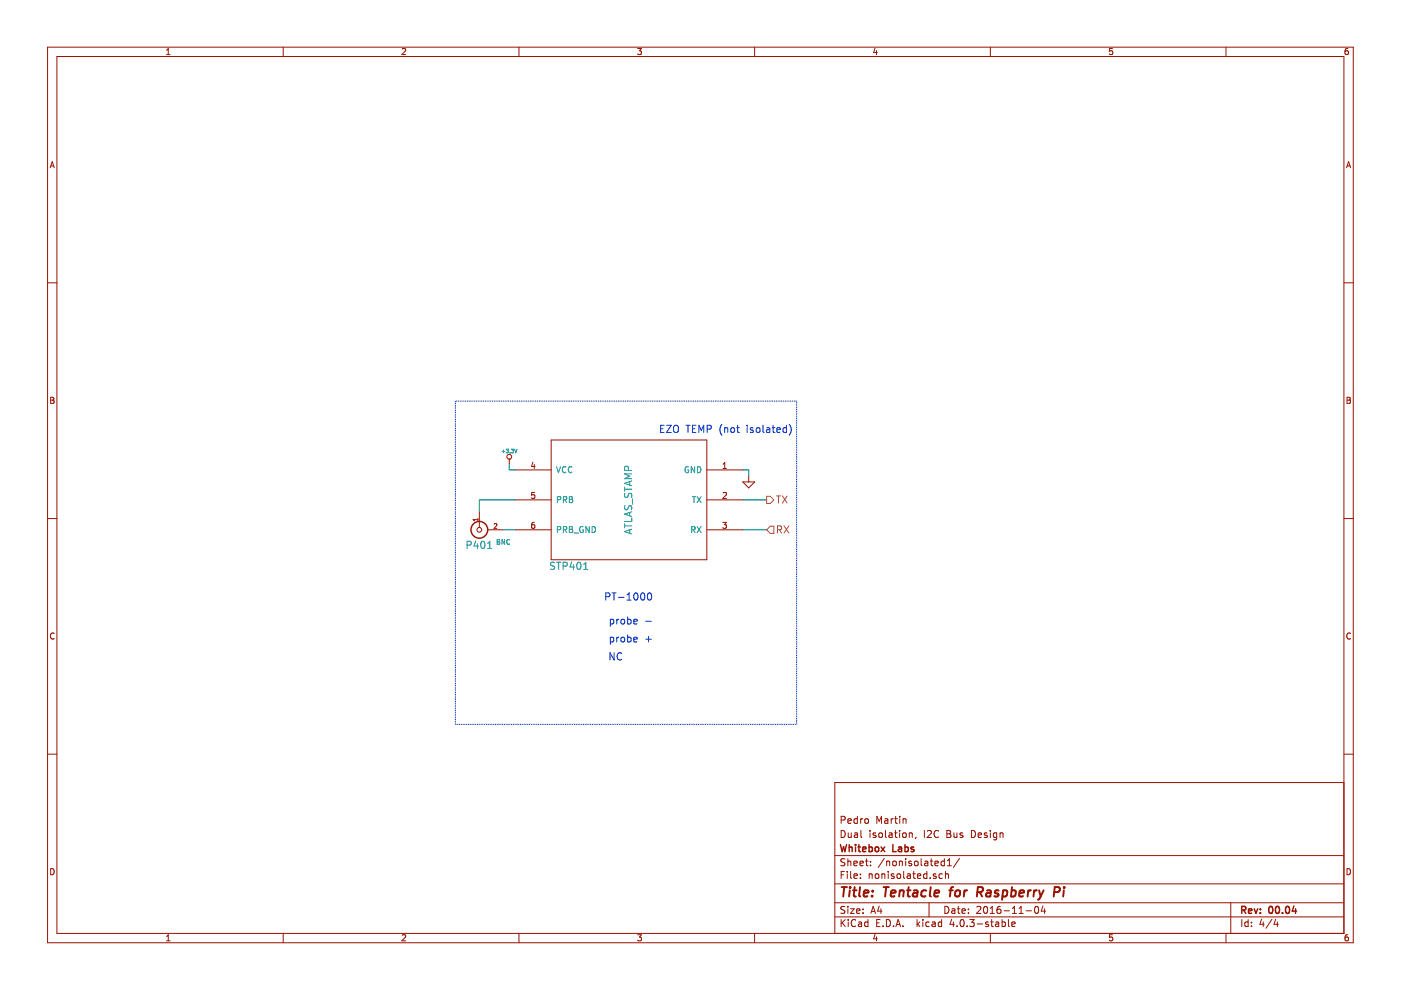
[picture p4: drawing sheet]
EESchema Schematic File Version 2
LIBS:tentacle-raspi
LIBS:tentacle-raspi-cache
EELAYER 26 0
EELAYER END
$Descr A4 11693 8268
encoding utf-8
Sheet 4 4
Title "Tentacle for Raspberry Pi"
Date "2016-11-04"
Rev "00.04"
Comp "Whitebox Labs"
Comment1 "Dual isolation, I2C Bus Design"
Comment2 "Pedro Martin"
Comment3 ""
Comment4 ""
$EndDescr
Text Notes 5450 5375 2    60   ~ 0
probe +
Text Notes 5450 5225 2    60   ~ 0
probe -
Text Notes 5450 5025 2    60   ~ 0
PT-1000
Text Notes 5200 5525 2    60   ~ 0
NC
$Comp
L ATLAS_STAMP STP401
U 1 1
P 5000 4175
F 0 "STP401" V 5550 3925 60  0000 C CNN
F 1 "ATLAS_STAMP" H 5000 4425 60  0000 C CNN
F 2 "temp_terminal:WL-ezo-19454_snk" H 5000 5175 60  0001 C CNN
F 3 "~" H 5000 5175 60  0000 C CNN
	1    5000 4175
	0    1    1    0   
$EndComp
$Comp
L +3,3V #PWR024
U 1 1
P 4250 3875
F 0 "#PWR024" H 4250 3835 30  0001 C CNN
F 1 "+3,3V" H 4250 3985 30  0000 C CNN
F 2 "" H 4250 3875 60  0000 C CNN
F 3 "" H 4250 3875 60  0000 C CNN
	1    4250 3875
	1    0    0    -1  
$EndComp
$Comp
L GND #PWR025
U 1 1
P 6250 3975
F 0 "#PWR025" H 6250 3975 30  0001 C CNN
F 1 "GND" H 6250 3905 30  0001 C CNN
F 2 "" H 6250 3975 60  0000 C CNN
F 3 "" H 6250 3975 60  0000 C CNN
	1    6250 3975
	1    0    0    -1  
$EndComp
Wire Wire Line
	4000 4175 4300 4175
Wire Wire Line
	6400 4425 6200 4425
Wire Notes Line
	3800 3350 3800 6050
Wire Notes Line
	6650 6050 6650 3350
Text Notes 5500 3625 0    60   ~ 0
EZO TEMP (not isolated)
$Comp
L BNC P401
U 1 1
P 4000 4425
F 0 "P401" V 4125 4425 60  0000 C CNN
F 1 "BNC" V 4100 4225 40  0000 C CNN
F 2 "temp_terminal:WL-EB08040502_snk" H 4000 4425 60  0001 C CNN
F 3 "~" H 4000 4425 60  0000 C CNN
	1    4000 4425
	0    -1   1    0   
$EndComp
Wire Wire Line
	6200 4175 6400 4175
Text HLabel 6400 4175 2    60   Output ~ 0
TX
Text HLabel 6400 4425 2    60   Input ~ 0
RX
Wire Wire Line
	6200 3925 6250 3925
Wire Wire Line
	6250 3925 6250 3975
Wire Wire Line
	4300 3925 4250 3925
Wire Wire Line
	4250 3925 4250 3875
Wire Wire Line
	4000 4275 4000 4175
Wire Wire Line
	4200 4425 4300 4425
Wire Notes Line
	6650 3350 3800 3350
Wire Notes Line
	3800 6050 6650 6050
$EndSCHEMATC
